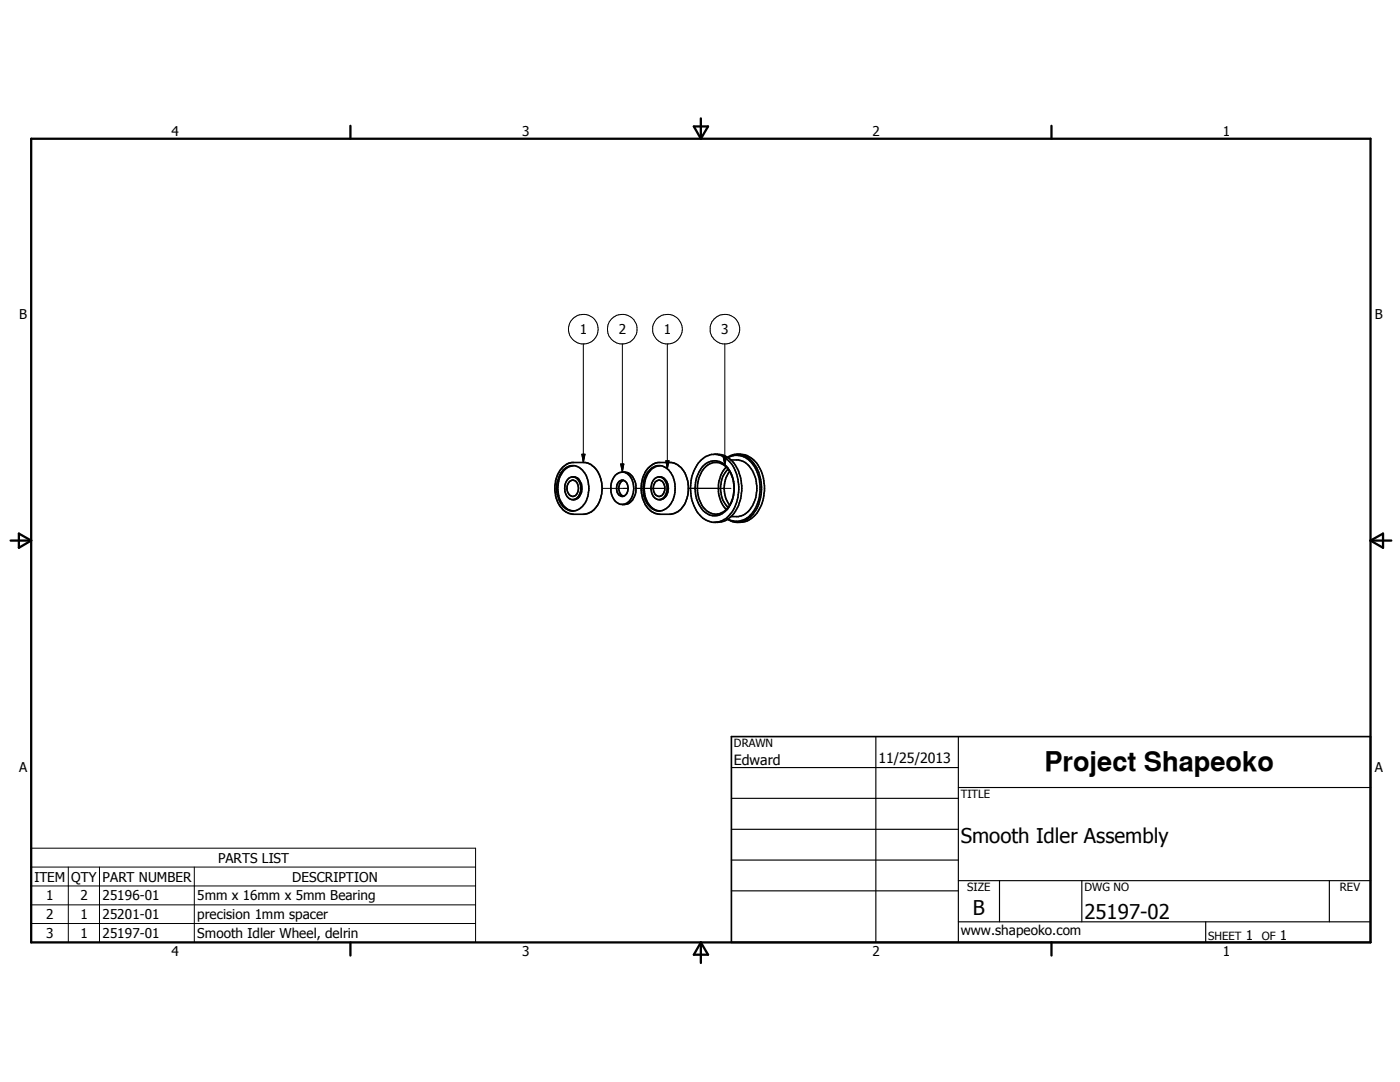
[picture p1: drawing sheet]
<svg xmlns="http://www.w3.org/2000/svg" width="279mm" height="216mm" viewBox="0 0 279 216" stroke-linecap="round" stroke-linejoin="round" font-family="sans-serif">
<g fill="none" stroke="#000" stroke-width=".2">
<path d="M116.4 68.6v23.7M124.2 68.6v25.6M133.2 68.6v25M144.7 68.6v24.2M116.1 90.6h.7l-.4 1.7zM120.2 97.5h5.1M123.9 92.6h.6l-.3 1.6zM126.9 97.5h5.8M132.9 91.9h.6l-.3 1.7zM137.4 97.5h8.5M144.3 91.1h.7l-.3 1.7zM6.2 169.2h88.7v18.8h-88.7z"/>
<path d="M6.2 173h88.7M6.2 176.8h88.7M13.6 173v15M19.9 173v15M38.8 173v15M6.2 180.6h88.7M6.2 184.3h88.7"/>
<circle cx="116.4" cy="65.7" r="2.96"/>
<circle cx="124.2" cy="65.7" r="2.97"/>
<circle cx="133.2" cy="65.7" r="2.96"/>
<circle cx="144.7" cy="65.7" r="2.96"/>
</g>
<g fill="none" stroke="#000" stroke-width=".33">
<path d="M112.2 93.3l.2-.1a2.82 2.82 0 0 1 1.7-.9h2.7a4.7 4.7 0 0 1 3.3 4.6l-.1 2a5.2 5.2 0 0 1-1.2 2.5 3.3 3.3 0 0 1-2.2 1.2h-2.3a4.7 4.7 0 0 1-3.6-4.7 7 7 0 0 1 .8-3.5zM112.4 93.8a2.61 2.61 0 0 1 4.3 .6 5.8 5.8 0 0 1-.5 6.6 2.75 2.75 0 0 1-4.6-1.2 6 6 0 0 1 .8-6zM113.3 95.6a1.6 1.6 0 0 1 1.7-.3 1.6 1.6 0 0 1 1 1.3 2.52 2.52 0 0 1-1.1 3 1.9 1.9 0 0 1-2.2-2.4l.2-.9zM113.6 96.1a.99 .99 0 0 1 1.1-.2 .99 .99 0 0 1 .7 .9 1.59 1.59 0 0 1-1.1 2.3 1.8 1.8 0 0 1-.7-3zM114.4 92.9a3.9 3.9 0 0 0-3 3.9 4.6 4.6 0 0 0 2.4 5.1l.6 .1M114.5 95.2a2.51 2.51 0 0 1 1.4 2.2 2.51 2.51 0 0 1-1.4 2.3M122.8 94.8a2.03 2.03 0 0 1 2.1-.4 2.03 2.03 0 0 1 1.3 1.7 3.6 3.6 0 0 1-1.4 4.5 2.42 2.42 0 0 1-2.8-2.3 4.1 4.1 0 0 1 .6-3.3zM123.5 96.1a1.02 1.02 0 0 1 1.1-.2 1.02 1.02 0 0 1 .7 .9 1.55 1.55 0 0 1-1.2 2.3 1.77 1.77 0 0 1-.6-3zM124.2 94.2a2.53 2.53 0 0 1 2.7 2.4 3.5 3.5 0 0 1-1.8 4l-.9 .1M124.4 95.8a1.8 1.8 0 0 0 0 3.2M129.3 93.5a3.5 3.5 0 0 1 2-1.2h2.7a3.7 3.7 0 0 1 2.8 2.3l.4 1.1a6.9 6.9 0 0 1 0 3.2v.2a4.5 4.5 0 0 1-1.8 2.9l-.8 .4-.8 .2h-2.3a4.5 4.5 0 0 1-3.5-4.4v-1.3l.2-1.4 .6-1.3zM129.6 93.8a2.61 2.61 0 0 1 4.5 .9 5.5 5.5 0 0 1-1.1 6.8 2.68 2.68 0 0 1-4-1.3 5.6 5.6 0 0 1 .6-6.4z"/>
<path d="M130.6 95.6a1.63 1.63 0 0 1 1.7-.3 1.63 1.63 0 0 1 1 1.5 2.4 2.4 0 0 1-1.3 2.9 1.83 1.83 0 0 1-2.1-2l.1-1.1zM130.8 96.1a1.12 1.12 0 0 1 1.3-.1 1.12 1.12 0 0 1 .6 1.1 1.68 1.68 0 0 1-1 2 1.66 1.66 0 0 1-1.1-2.6zM131.7 92.9a3.8 3.8 0 0 0-3.1 3.9 4.6 4.6 0 0 0 2.5 5.1l.6 .1M131.7 95.2a2.51 2.51 0 0 1 1.5 2.2 2.51 2.51 0 0 1-1.5 2.3M142.6 90.6l1.7 .2 1 .5M144.9 93.2a5.7 5.7 0 0 0-1.5 3.6 6.9 6.9 0 0 0 .9 4l.6 .9M145.2 91.3a4.5 4.5 0 0 1 6.5 2.3 9 9 0 0 1-1 9.1 4.4 4.4 0 0 1-5.5 .9M145.3 91.3a3.9 3.9 0 0 1 5.4 2.1 8.7 8.7 0 0 1-.7 9.1 3.7 3.7 0 0 1-4.7 1M145.3 91.3a7.4 7.4 0 0 1 2.7 7.1 6.9 6.9 0 0 1-2.7 5.1M145.3 93.6a5.7 5.7 0 0 0 0 7.7M145.6 94a5.8 5.8 0 0 0 0 6.8M145.9 91.8a4.9 4.9 0 0 1 2.4 .3 6.6 6.6 0 0 1 2.2 8 4.3 4.3 0 0 1-3.1 3h-1.5"/>
<path d="M146.3 95.7a4.2 4.2 0 0 0-3.1-3.4 3.6 3.6 0 0 0-3.7 2.9 6.2 6.2 0 0 0 1.8 6.9 2.97 2.97 0 0 0 4.4-1.3l.5-1.2M146.4 96.1v.4M146.4 96.5v1.8M146.4 98.3l-.1 .9M146.4 96.5a4.5 4.5 0 0 0-3.5-4.6 3.8 3.8 0 0 0-3.8 3.1 6.7 6.7 0 0 0 1.9 7.4 3.4 3.4 0 0 0 4.9-1.9l.4-1.3M146.4 96.5l.1 .5M146.5 97.9l-.1 .4M147.3 90.6a5 5 0 0 1 4.1 3.6 8.6 8.6 0 0 1-1.7 9l-.3 .3a3.2 3.2 0 0 1-2.1 .7M145.3 103.5a4.4 4.4 0 0 1-6.4-1.8 8.4 8.4 0 0 1 1.4-10.2 3.7 3.7 0 0 1 5.4 .7 8.5 8.5 0 0 1-.6 11.1l-1 .6-1.4 .3M146 147h127.5v41h-127.5z"/>
</g>
<g fill="none" stroke="#000" stroke-width=".46">
<path d="M6.2 27.7h267.3v160.3h-267.3zM69.9 25.1v2.6M138.5 25.2h2.8l-1.4 2.5zM139.9 23.6v4.1M209.8 25.1v2.6M2.1 107.9h4.1M3.8 106.5l2.4 1.4-2.4 1.4zM273.5 107.9h4.2M273.5 107.9l2.5-1.4v2.8zM69.9 188v2.7M139.9 188v4.2M139.9 188l1.4 2.5h-2.8z"/>
<path d="M209.8 188v2.7"/>
</g>
<g fill="none" stroke="#000" stroke-width=".23">
<path d="M146 153.2h45.3M146 159.3h45.3M174.8 147v41M191.3 157.1h82.2M191.3 147v41M146 165.5h45.3M146 171.6h45.3M146 177.8h45.3M191.3 175.7h82.2M199.5 175.7v8.2M215.9 175.7v8.2M265.3 175.7v8.2"/>
<path d="M191.3 183.9h82.2M240.6 183.9v4.1"/>
</g>
<path d="M116.1 90.6h.7l-.4 1.7zM123.9 92.6h.6l-.3 1.6zM132.9 91.9h.6l-.3 1.7zM144.3 91.1h.7l-.3 1.7z" fill="#000"/>
<text font-size="5.4" x="208.4" y="153.8">Project Shapeoko</text>
<g font-size="4.1">
<text x="191.7" y="168.3">Smooth Idler Assembly</text>
<text x="194.2" y="182.5">B</text>
<text x="216.4" y="183.4">25197-02</text>
</g>
<g font-size="2.8">
<text x="146.5" y="152.6">Edward</text>
<text x="175.3" y="152.2">11/25/2013</text>
</g>
<g font-size="2.7">
<text x="34.2" y="27.1">4</text>
<text x="104.2" y="27.1">3</text>
<text x="174.1" y="27.1">2</text>
<text x="244.1" y="27.1">1</text>
<text x="3.8" y="63.7">B</text>
<text x="274.4" y="63.7">B</text>
<text x="115.7" y="66.7">1</text>
<text x="123.5" y="66.7">2</text>
<text x="132.5" y="66.7">1</text>
<text x="143.9" y="66.7">3</text>
<text x="3.8" y="154.1">A</text>
<text x="274.4" y="154.1">A</text>
<text x="43.5" y="172.2">PARTS LIST</text>
<text x="6.9" y="175.9">ITEM</text>
<text x="9.2" y="179.7">1</text>
<text x="14.2" y="175.9">QTY</text>
<text x="16" y="179.7">2</text>
<text x="20.5" y="179.7">25196-01</text>
<text x="20.5" y="175.9">PART NUMBER</text>
<text x="39.4" y="179.7">5mm x 16mm x 5mm Bearing</text>
<text x="58.3" y="175.9">DESCRIPTION</text>
<text x="9.2" y="183.4">2</text>
<text x="16" y="183.4">1</text>
<text x="20.5" y="183.4">25201-01</text>
<text x="39.4" y="183.4">precision 1mm spacer</text>
<text x="9.2" y="187.2">3</text>
<text x="16" y="187.2">1</text>
<text x="20.5" y="187.2">25197-01</text>
<text x="34.2" y="190.7">4</text>
<text x="39.4" y="187.2">Smooth Idler Wheel, delrin</text>
<text x="104.2" y="190.7">3</text>
<text x="174.1" y="190.7">2</text>
<text x="191.7" y="186.5">www.shapeoko.com</text>
<text x="244.1" y="190.7">1</text>
<text x="248.6" y="187.5">1</text>
<text x="255.4" y="187.5">1</text>
</g>
<g font-size="2.3">
<text x="146.5" y="149.1">DRAWN</text>
<text x="191.7" y="159.3">TITLE</text>
<text x="193" y="177.9">SIZE</text>
<text x="216.4" y="177.9">DWG NO</text>
<text x="267.4" y="177.9">REV</text>
<text x="241.1" y="187.5">SHEET</text>
<text x="251.8" y="187.5">OF</text>
</g>
</svg>
